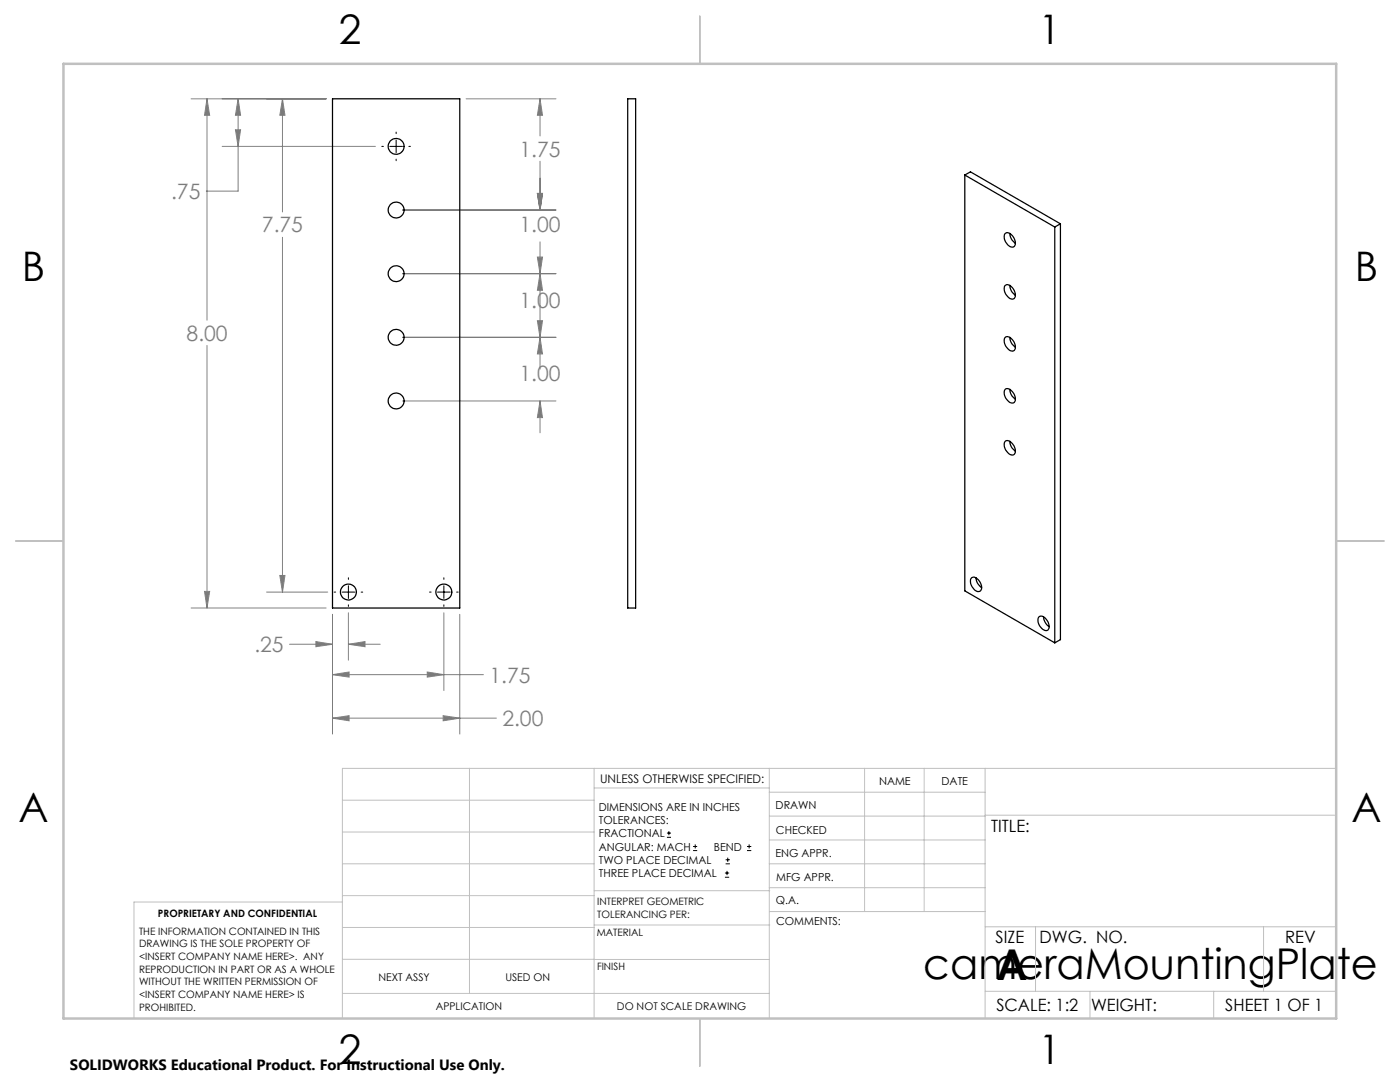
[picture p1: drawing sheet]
<svg xmlns="http://www.w3.org/2000/svg" width="279mm" height="216mm" viewBox="0 0 279 216" stroke-linecap="round" stroke-linejoin="round" font-family="sans-serif">
<g fill="none" stroke="#000" stroke-width=".2">
<path d="M76.2 29.2h.3M77.8 29.2h2.5M79.1 26.4v.3M79.1 27.9v2.6M79.1 31.7v.4M81.6 29.2h.3M66.7 118.1h.3M68.3 118.1h2.5M69.5 115.3v.3M69.5 116.9v2.5M72.1 118.1h.3M85.7 118.1h.3"/>
<path d="M87.3 118.1h2.6M88.6 115.3v.3M88.6 116.9v2.5M91.1 118.1h.3M69.5 120.7v.3M88.6 120.7v.3M133.1 167.1h.8M133.1 166.2h.8M133.5 165.8v.9M138.3 169.7h.8M138.3 168.9h.8M138.7 168.5v.8"/>
<path d="M144.7 175h.8M144.7 174.2h.8M144.8 172.4h.9M144.8 171.6h.9M145.1 173.8v.8M145.2 171.1v.9M149.1 169.7h.8M149.1 168.9h.8M149.5 168.5v.8"/>
</g>
<g fill="none" stroke="#808080" stroke-width=".2">
<path d="M38.1 19.7h27M41.3 19.7v44.2M41.3 19.7l.5 3.3h-1zM47.5 19.7l.5 3.3h-1zM47.5 19.7v18.4h-6.3M56.4 19.7v22.6M56.4 19.7l.5 3.3h-1.1zM93 19.7h17.9M107.8 19.7l.5 3.3h-1.1zM107.8 19.7v7.4M44.3 29.2h30.6M47 25.9h1l-.5 3.3z"/>
<path d="M107.2 38.6h1.1l-.5 3.3zM107.8 32.2v9.7M56.4 47.3v70.8M80.3 41.9h30.6M80.3 54.6h30.6M107.2 51.3h1.1l-.5 3.3zM107.8 54.6l.5 3.3h-1.1zM107.8 48.3v25.4M41.3 68.9v52.4M80.3 67.3h30.6M107.2 64h1.1l-.5 3.3zM107.8 67.3l.5 3.3h-1.1z"/>
<path d="M80.3 80h30.6M107.8 80l.5 3.3h-1.1zM107.8 80v6.4M40.8 118h1l-.5 3.3zM53.2 118.1h12.2M55.8 114.8h1.1l-.5 3.3zM38.1 121.3h27M57.8 128.6h8.6M63 128l3.4 .6-3.4 .4zM66.4 134.6l3.3-.5v1zM66.4 122.6v23.9M66.4 134.6h30.1"/>
<path d="M69.5 128.6l3.3-.6v1zM69.5 122.3v9.4M69.5 128.6h6.4M85.3 134.1l3.3 .5-3.3 .5zM88.6 122.3v15.5M91.8 122.6v23.9M66.4 143.3l3.3-.5v1zM66.4 143.3h32.7M88.4 142.8l3.4 .5-3.4 .5z"/>
</g>
<g fill="none" stroke="#c0c0c0" stroke-width=".2">
<path d="M68.3 159.7h50.3M93.7 153.3v44.9M118.6 153.3v49.9M118.6 157.2h34.9M153.5 153.3v49.9M153.5 158.1h43.1M172.5 153.3v28.6M184.4 153.3v28.6M196.6 153.3v49.9M266.7 153.3h-198.4v49.9M68.3 178.7h50.3M68.3 172.4h50.3"/>
<path d="M68.3 166h50.3M68.3 180h-41.6v23.2M118.6 177.7h35M153.5 167.6h43.1M153.5 162.8h43.1M153.5 172.4h43.1M153.5 177.1h43.1M196.6 162.7h70.1M68.3 198.2h85.2M68.3 191.4l85.2 .1M68.3 185.1h50.3M118.6 184.6h35"/>
<path d="M153.6 181.9h43M196.6 197.8h70.1M196.6 184.9h70.1M206.7 184.9v12.9M217.5 197.8v5.4M242.2 197.8v5.4M252.2 184.9v12.9"/>
</g>
<path d="M139.7 3.2v9.5M3.1 107.9h9.6M266.7 107.9h9.5M139.7 203.2v9.6" fill="none" stroke="#c0c0c0" stroke-width=".25"/>
<path d="M12.7 12.7h254v190.5h-254z" fill="none" stroke="#c0c0c0" stroke-width=".5"/>
<path d="M41.3 19.7l.5 3.3h-1zM40.8 118h1l-.5 3.3zM66.4 143.3l3.3-.5v1zM88.4 142.8l3.4 .5-3.4 .5zM47.5 19.7l.5 3.3h-1zM47 25.9h1l-.5 3.3zM56.4 19.7l.5 3.3h-1.1zM55.8 114.8h1.1l-.5 3.3zM69.5 128.6l3.3-.6v1zM63 128l3.4 .6-3.4 .4zM85.3 134.1l3.3 .5-3.3 .5zM66.4 134.6l3.3-.5v1zM107.2 38.6h1.1l-.5 3.3zM107.8 19.7l.5 3.3h-1.1zM107.2 38.6h1.1l-.5 3.3zM107.8 54.6l.5 3.3h-1.1zM107.2 51.3h1.1l-.5 3.3zM107.8 67.3l.5 3.3h-1.1zM107.2 64h1.1l-.5 3.3zM107.8 80l.5 3.3h-1.1z" fill="#808080"/>
<g fill="none" stroke="#000" stroke-width=".25">
<path d="M66.4 19.7h25.4v101.6h-25.4zM125.3 19.7h1.6v101.6h-1.6zM192.5 34.9l18 10.4M192.5 34.9v83l18 10.4M192.5 34.9l1.2-.6 17.9 10.4M200.6 57a1.16 1.16 0 0 1 1.6 .7 1.39 1.39 0 0 1 0 2 1.99 1.99 0 0 1-1.8-2.2zM200.6 46.6a1.16 1.16 0 0 1 1.6 .7 1.39 1.39 0 0 1 0 2 1.93 1.93 0 0 1-1.8-2.2zM201.5 46.6a2.39 2.39 0 0 0 1.1 1.9M201.5 56.9a2.39 2.39 0 0 0 1.1 2M210.5 45.3v83M211.6 44.7v82.9l-1.1 .7M211.6 44.7l-1.1 .6"/>
<path d="M200.6 77.8a1.16 1.16 0 0 1 1.6 .6 1.41 1.41 0 0 1 0 2 1.99 1.99 0 0 1-1.8-2.2zM200.7 67.2a1.86 1.86 0 0 1 1.9 2.1 .72 .72 0 0 1-.4 .7 .72 .72 0 0 1-.9-.2 1.86 1.86 0 0 1-.6-2.6zM201.5 67.3a2.27 2.27 0 0 0 1.1 2M201.5 77.7a2.27 2.27 0 0 0 1.1 1.9M200.6 88.1a1.16 1.16 0 0 1 1.6 .7 1.41 1.41 0 0 1 0 2 1.99 1.99 0 0 1-1.8-2.2zM201.5 88.1a2.27 2.27 0 0 0 1.1 1.9M194 115.3a1.59 1.59 0 0 1 1.8 1.3 .83 .83 0 0 1 0 1.1 .83 .83 0 0 1-1 .2 2.15 2.15 0 0 1-1-2.5zM194.8 115.3a2.39 2.39 0 0 0 1.1 2M207.4 123a1.8 1.8 0 0 1 2 2 .72 .72 0 0 1-.5 .8 .72 .72 0 0 1-.8-.2 1.86 1.86 0 0 1-.7-2.6zM208.2 123.1a2.57 2.57 0 0 0 1.2 1.9"/>
<circle cx="79.1" cy="29.2" r="1.59"/>
<circle cx="79.1" cy="41.9" r="1.59"/>
<circle cx="79.1" cy="54.6" r="1.59"/>
<circle cx="79.1" cy="67.3" r="1.59"/>
<circle cx="79.1" cy="80" r="1.59"/>
<circle cx="69.5" cy="118.1" r="1.59"/>
<circle cx="88.6" cy="118.1" r="1.59"/>
</g>
<g font-size="8.5">
<text x="184.3" y="195.4">cameraMountingPlate</text>
<text x="198.9" y="195.5">A</text>
</g>
<g font-size="8.1">
<text x="67.6" y="8.9">2</text>
<text x="207.3" y="8.9">1</text>
<text x="4.4" y="56.2">B</text>
<text x="270.4" y="56.2">B</text>
<text x="3.7" y="164.1">A</text>
<text x="269.7" y="164.1">A</text>
<text x="67.6" y="212.4">2</text>
<text x="207.3" y="212.4">1</text>
</g>
<g font-size="4.2" fill="#808080">
<text x="103.7" y="31.2">1.75</text>
<text x="34.1" y="39.7">.75</text>
<text x="52.3" y="46.4">7.75</text>
<text x="103.7" y="46.4">1.00</text>
<text x="103.7" y="61.5">1.00</text>
<text x="37.2" y="68">8.00</text>
<text x="103.7" y="76">1.00</text>
<text x="50.8" y="130.1">.25</text>
<text x="97.7" y="136.2">1.75</text>
<text x="100.3" y="144.9">2.00</text>
</g>
<g font-size="3.4">
<text x="197.8" y="166">TITLE:</text>
<text x="198.7" y="188.1">SIZE</text>
<text x="207.5" y="188.1">DWG. NO.</text>
<text x="256.5" y="188.2">REV</text>
<text x="198.8" y="201.7">SCALE: 1:2</text>
<text x="217.7" y="201.8">WEIGHT:</text>
<text x="244.5" y="201.7">SHEET 1 OF 1</text>
</g>
<text font-size="3" x="14" y="213.5">SOLIDWORKS Educational Product. For Instructional Use Only.</text>
<text font-size="2.4" x="119.8" y="156.2">UNLESS OTHERWISE SPECIFIED:</text>
<g font-size="2.2">
<text x="119.5" y="161.8">DIMENSIONS ARE IN INCHES</text>
<text x="154.8" y="161.4">DRAWN</text>
<text x="175.4" y="156.6">NAME</text>
<text x="187.9" y="156.7">DATE</text>
<text x="119.5" y="164.4">TOLERANCES:</text>
<text x="119.5" y="167.1">FRACTIONAL</text>
<text x="154.9" y="166.3">CHECKED</text>
<text x="119.5" y="169.7">ANGULAR: MACH</text>
<text x="119.5" y="172.4">TWO PLACE DECIMAL</text>
<text x="142.5" y="169.7">BEND</text>
<text x="154.8" y="171">ENG APPR.</text>
<text x="119.5" y="175">THREE PLACE DECIMAL</text>
<text x="154.9" y="175.7">MFG APPR.</text>
<text x="154.9" y="180.4">Q.A.</text>
<text x="154.9" y="184.6">COMMENTS:</text>
</g>
<g font-size="2.1">
<text x="75.5" y="195.7">NEXT ASSY</text>
<text x="100.9" y="195.7">USED ON</text>
<text x="86.9" y="201.5">APPLICATION</text>
<text x="123.1" y="201.6">DO NOT SCALE DRAWING</text>
</g>
<g font-size="2">
<text x="31.5" y="182.9">PROPRIETARY AND CONFIDENTIAL</text>
<text x="119.2" y="180.6">INTERPRET GEOMETRIC</text>
<text x="119.2" y="183.1">TOLERANCING PER:</text>
<text x="27.8" y="186.5">THE INFORMATION CONTAINED IN THIS</text>
<text x="27.8" y="189">DRAWING IS THE SOLE PROPERTY OF</text>
<text x="27.8" y="191.6">&lt;INSERT COMPANY NAME HERE&gt;. ANY</text>
<text x="119.1" y="186.7">MATERIAL</text>
<text x="27.8" y="194.1">REPRODUCTION IN PART OR AS A WHOLE</text>
<text x="27.8" y="196.6">WITHOUT THE WRITTEN PERMISSION OF</text>
<text x="119.1" y="193.5">FINISH</text>
<text x="27.8" y="199.1">&lt;INSERT COMPANY NAME HERE&gt; IS</text>
<text x="27.8" y="201.7">PROHIBITED.</text>
</g>
</svg>
